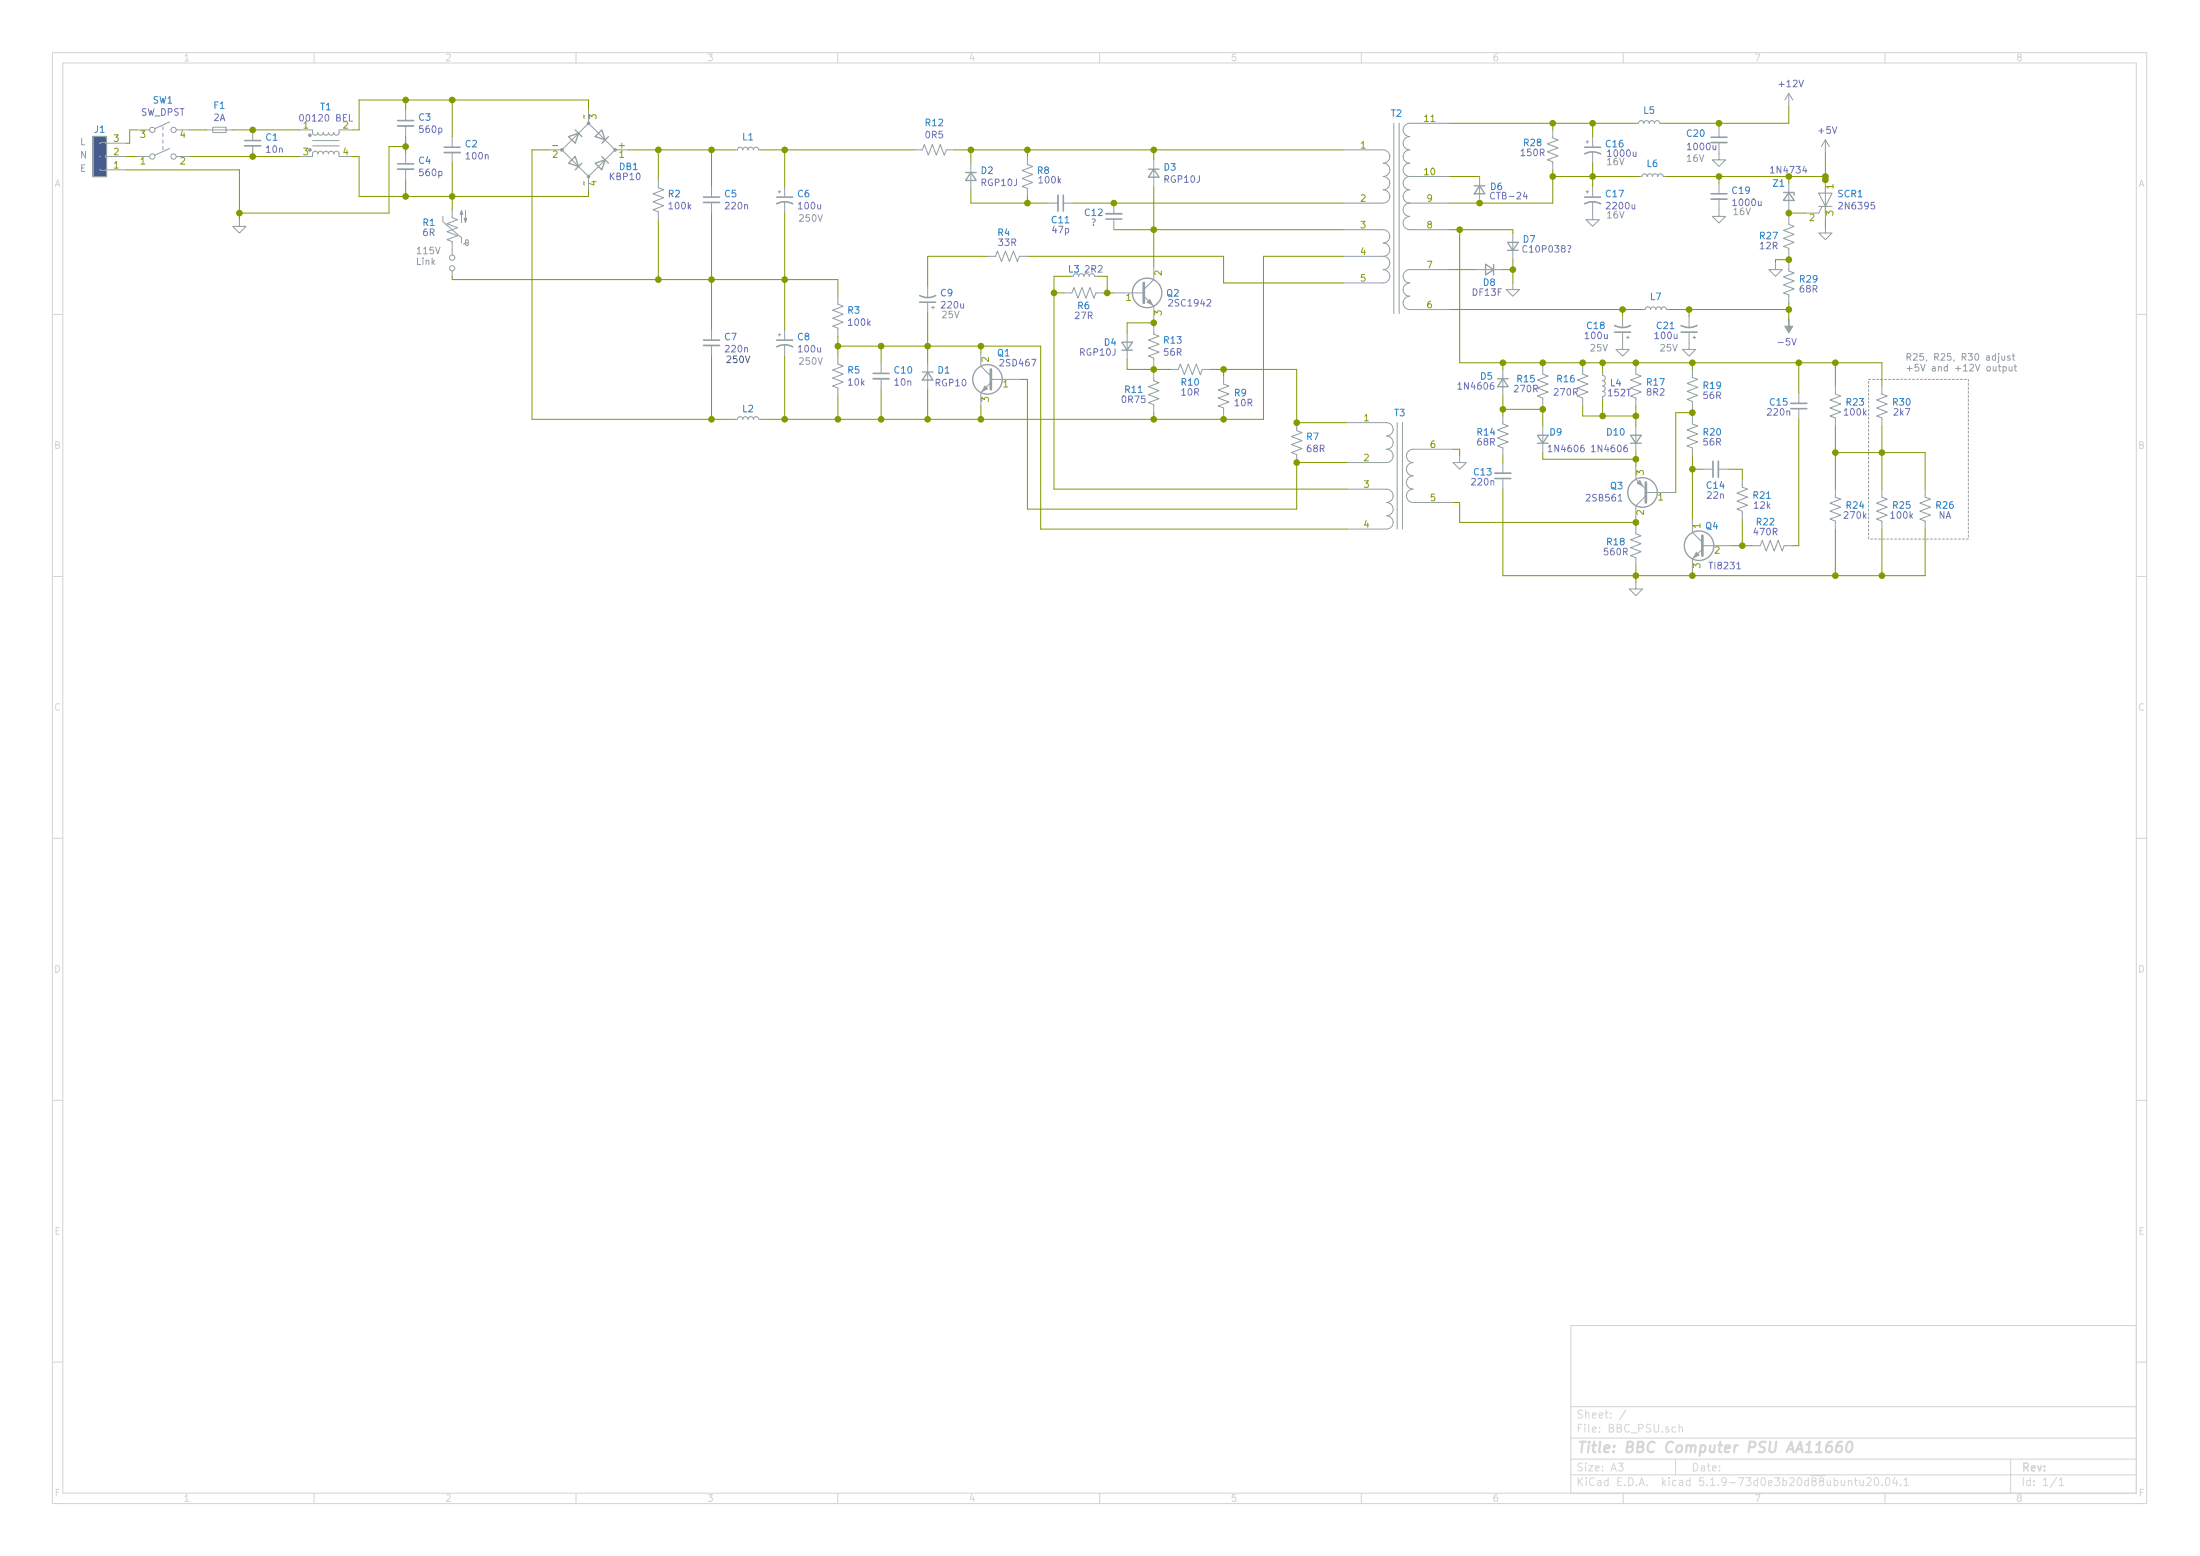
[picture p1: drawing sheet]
EESchema Schematic File Version 4
EELAYER 30 0
EELAYER END
$Descr A3 16535 11693
encoding utf-8
Sheet 1 1
Title "BBC Computer PSU AA11660"
Date ""
Rev ""
Comp ""
Comment1 ""
Comment2 ""
Comment3 ""
Comment4 ""
$EndDescr
$Comp
L Switch:SW_DPST SW1
U 1 1
P 1225 1075
F 0 "SW1" H 1225 1400 50  0000 C CNN
F 1 "SW_DPST" H 1225 1309 50  0000 C CNN
F 2 "" H 1225 1075 50  0001 C CNN
F 3 "~" H 1225 1075 50  0001 C CNN
	1    1225 1075
	1    0    0    -1  
$EndComp
$Comp
L Device:Fuse_Small F1
U 1 1
P 1650 975
F 0 "F1" H 1650 1160 50  0000 C CNN
F 1 "2A" H 1650 1069 50  0000 C CNN
F 2 "" H 1650 975 50  0001 C CNN
F 3 "~" H 1650 975 50  0001 C CNN
	1    1650 975 
	1    0    0    -1  
$EndComp
$Comp
L Device:C_Small C1
U 1 1
P 1900 1075
F 0 "C1" H 1992 1121 50  0000 L CNN
F 1 "10n" H 1992 1030 50  0000 L CNN
F 2 "" H 1900 1075 50  0001 C CNN
F 3 "~" H 1900 1075 50  0001 C CNN
F 4 "PME271" H 1900 1075 50  0001 C CNN "Part"
	1    1900 1075
	1    0    0    -1  
$EndComp
Wire Wire Line
	1425 975  1550 975 
Wire Wire Line
	1750 975  1900 975 
Wire Wire Line
	1425 1175 1900 1175
Connection ~ 1900 1175
Wire Wire Line
	1900 975  2250 975 
Connection ~ 1900 975 
Wire Wire Line
	2250 1175 1900 1175
Wire Wire Line
	3050 1475 3400 1475
Wire Wire Line
	3400 1225 3400 1475
Wire Wire Line
	3050 750  3400 750 
Wire Wire Line
	3400 1025 3400 750 
$Comp
L Device:C_Small C2
U 1 1
P 3400 1125
F 0 "C2" H 3492 1171 50  0000 L CNN
F 1 "100n" H 3492 1080 50  0000 L CNN
F 2 "" H 3400 1125 50  0001 C CNN
F 3 "~" H 3400 1125 50  0001 C CNN
F 4 "PME271" H 3400 1125 50  0001 C CNN "Part"
	1    3400 1125
	1    0    0    -1  
$EndComp
Wire Wire Line
	3050 1100 3050 1150
Connection ~ 3050 1100
Wire Wire Line
	2925 1100 3050 1100
Wire Wire Line
	2925 1600 2925 1100
Connection ~ 3050 1475
Wire Wire Line
	3050 1350 3050 1475
Wire Wire Line
	3050 1025 3050 1100
Connection ~ 3050 750 
Wire Wire Line
	3050 750  3050 825 
$Comp
L Device:C_Small C4
U 1 1
P 3050 1250
F 0 "C4" H 3142 1296 50  0000 L CNN
F 1 "560p" H 3142 1205 50  0000 L CNN
F 2 "" H 3050 1250 50  0001 C CNN
F 3 "~" H 3050 1250 50  0001 C CNN
	1    3050 1250
	1    0    0    -1  
$EndComp
$Comp
L Device:C_Small C3
U 1 1
P 3050 925
F 0 "C3" H 3142 971 50  0000 L CNN
F 1 "560p" H 3142 880 50  0000 L CNN
F 2 "" H 3050 925 50  0001 C CNN
F 3 "~" H 3050 925 50  0001 C CNN
	1    3050 925 
	1    0    0    -1  
$EndComp
$Comp
L Device:D_Bridge_+-AA DB1
U 1 1
P 4425 1125
F 0 "DB1" H 4650 1000 50  0000 L CNN
F 1 "KBP10" H 4575 925 50  0000 L CNN
F 2 "" H 4425 1125 50  0001 C CNN
F 3 "~" H 4425 1125 50  0001 C CNN
	1    4425 1125
	1    0    0    -1  
$EndComp
Wire Wire Line
	1800 1600 2925 1600
Wire Wire Line
	4425 750  4425 825 
Text Notes 3125 2000 0    50   ~ 0
115V\nLink
$Comp
L Device:R_US R2
U 1 1
P 4950 1500
F 0 "R2" H 5018 1546 50  0000 L CNN
F 1 "100k" H 5018 1455 50  0000 L CNN
F 2 "" V 4990 1490 50  0001 C CNN
F 3 "~" H 4950 1500 50  0001 C CNN
	1    4950 1500
	1    0    0    -1  
$EndComp
Wire Wire Line
	4950 2100 4950 1650
$Comp
L Device:C_Small C5
U 1 1
P 5350 1500
F 0 "C5" H 5442 1546 50  0000 L CNN
F 1 "220n" H 5442 1455 50  0000 L CNN
F 2 "" H 5350 1500 50  0001 C CNN
F 3 "~" H 5350 1500 50  0001 C CNN
	1    5350 1500
	1    0    0    -1  
$EndComp
Wire Wire Line
	5350 2100 5350 1600
Wire Wire Line
	4425 1475 4425 1425
Wire Wire Line
	3400 750  4425 750 
Connection ~ 3400 750 
$Comp
L Device:C_Small C7
U 1 1
P 5350 2575
F 0 "C7" H 5442 2621 50  0000 L CNN
F 1 "220n" H 5442 2530 50  0000 L CNN
F 2 "" H 5350 2575 50  0001 C CNN
F 3 "~" H 5350 2575 50  0001 C CNN
F 4 "250V" H 5550 2450 50  0000 C CNN "Voltage"
	1    5350 2575
	1    0    0    -1  
$EndComp
Connection ~ 4950 1125
Wire Wire Line
	4950 1125 4950 1350
Wire Wire Line
	4125 1125 4000 1125
Wire Wire Line
	4000 1125 4000 3150
Wire Wire Line
	5350 3150 5350 2675
Wire Wire Line
	5350 2475 5350 2100
Connection ~ 5350 2100
$Comp
L Connector_Generic:Conn_01x03 J1
U 1 1
P 750 1175
F 0 "J1" H 750 975 50  0000 C CNN
F 1 "Conn_01x03" H 668 941 50  0001 C CNN
F 2 "" H 750 1175 50  0001 C CNN
F 3 "~" H 750 1175 50  0001 C CNN
	1    750  1175
	-1   0    0    1   
$EndComp
Wire Wire Line
	1800 1275 1800 1600
Wire Wire Line
	975  975  975  1075
Wire Wire Line
	975  1075 950  1075
Wire Wire Line
	975  975  1025 975 
Wire Wire Line
	950  1175 1025 1175
Wire Wire Line
	950  1275 1800 1275
Text Notes 600  1100 0    50   ~ 0
L
Text Notes 600  1200 0    50   ~ 0
N
Text Notes 600  1300 0    50   ~ 0
E
$Comp
L Device:L_Small L1
U 1 1
P 5625 1125
F 0 "L1" V 5718 1125 50  0000 C CNN
F 1 "L_Small" V 5719 1125 50  0001 C CNN
F 2 "" H 5625 1125 50  0001 C CNN
F 3 "~" H 5625 1125 50  0001 C CNN
	1    5625 1125
	0    -1   -1   0   
$EndComp
Wire Wire Line
	5350 1125 5525 1125
Connection ~ 5350 1125
Wire Wire Line
	5900 2100 5900 1600
$Comp
L Device:L_Small L2
U 1 1
P 5625 3150
F 0 "L2" V 5700 3150 50  0000 C CNN
F 1 " " V 5719 3150 50  0001 C CNN
F 2 "" H 5625 3150 50  0001 C CNN
F 3 "~" H 5625 3150 50  0001 C CNN
	1    5625 3150
	0    -1   -1   0   
$EndComp
Wire Wire Line
	5350 3150 5525 3150
Connection ~ 5350 3150
Wire Wire Line
	5900 2675 5900 3150
Wire Wire Line
	5900 2475 5900 2100
Connection ~ 5900 2100
$Comp
L Device:R_US R3
U 1 1
P 6300 2375
F 0 "R3" H 6368 2421 50  0000 L CNN
F 1 "100k" H 6368 2330 50  0000 L CNN
F 2 "" V 6340 2365 50  0001 C CNN
F 3 "~" H 6300 2375 50  0001 C CNN
	1    6300 2375
	1    0    0    -1  
$EndComp
$Comp
L Device:R_US R5
U 1 1
P 6300 2825
F 0 "R5" H 6368 2871 50  0000 L CNN
F 1 "10k" H 6368 2780 50  0000 L CNN
F 2 "" V 6340 2815 50  0001 C CNN
F 3 "~" H 6300 2825 50  0001 C CNN
	1    6300 2825
	1    0    0    -1  
$EndComp
$Comp
L Device:C_Small C10
U 1 1
P 6625 2825
F 0 "C10" H 6717 2871 50  0000 L CNN
F 1 "10n" H 6717 2780 50  0000 L CNN
F 2 "" H 6625 2825 50  0001 C CNN
F 3 "~" H 6625 2825 50  0001 C CNN
	1    6625 2825
	1    0    0    -1  
$EndComp
Wire Wire Line
	6300 2100 6300 2225
Wire Wire Line
	6300 2525 6300 2600
Wire Wire Line
	6300 2975 6300 3150
Connection ~ 5900 3150
Connection ~ 6300 3150
Connection ~ 6300 2600
Wire Wire Line
	6300 2600 6300 2675
Wire Wire Line
	6625 2600 6625 2725
$Comp
L Device:R_US R8
U 1 1
P 7725 1325
F 0 "R8" H 7793 1371 50  0000 L CNN
F 1 "100k" H 7800 1300 50  0000 L CNN
F 2 "" V 7765 1315 50  0001 C CNN
F 3 "~" H 7725 1325 50  0001 C CNN
	1    7725 1325
	1    0    0    -1  
$EndComp
$Comp
L Device:C_Small C11
U 1 1
P 7975 1525
F 0 "C11" V 8100 1525 50  0000 C CNN
F 1 "47p" V 8175 1525 50  0000 C CNN
F 2 "" H 7975 1525 50  0001 C CNN
F 3 "~" H 7975 1525 50  0001 C CNN
	1    7975 1525
	0    1    1    0   
$EndComp
Wire Wire Line
	7175 1125 7300 1125
Wire Wire Line
	7725 1125 7725 1175
Wire Wire Line
	7725 1525 7725 1475
$Comp
L Device:D_Small D2
U 1 1
P 7300 1325
F 0 "D2" V 7254 1395 50  0000 L CNN
F 1 "RGP10J" V 7345 1395 50  0000 L CNN
F 2 "" V 7300 1325 50  0001 C CNN
F 3 "~" V 7300 1325 50  0001 C CNN
	1    7300 1325
	0    1    1    0   
$EndComp
Connection ~ 7725 1125
$Comp
L Device:D_Small D3
U 1 1
P 8675 1300
F 0 "D3" V 8629 1370 50  0000 L CNN
F 1 "RGP10J" V 8720 1370 50  0000 L CNN
F 2 "" V 8675 1300 50  0001 C CNN
F 3 "~" V 8675 1300 50  0001 C CNN
	1    8675 1300
	0    1    1    0   
$EndComp
$Comp
L Device:C_Small C12
U 1 1
P 8375 1625
F 0 "C12" H 8525 1600 50  0000 C CNN
F 1 "?" H 8525 1675 50  0000 C CNN
F 2 "" H 8375 1625 50  0001 C CNN
F 3 "~" H 8375 1625 50  0001 C CNN
	1    8375 1625
	-1   0    0    1   
$EndComp
$Comp
L Device:D_Small D1
U 1 1
P 6975 2825
F 0 "D1" V 6929 2895 50  0000 L CNN
F 1 "RGP10" V 7025 2875 50  0000 L CNN
F 2 "" V 6975 2825 50  0001 C CNN
F 3 "~" V 6975 2825 50  0001 C CNN
	1    6975 2825
	0    1    1    0   
$EndComp
Wire Wire Line
	6625 2925 6625 3150
$Comp
L Device:R_US R4
U 1 1
P 7575 1925
F 0 "R4" V 7750 1900 50  0000 L CNN
F 1 "33R" V 7675 1850 50  0000 L CNN
F 2 "" V 7615 1915 50  0001 C CNN
F 3 "~" H 7575 1925 50  0001 C CNN
	1    7575 1925
	0    -1   -1   0   
$EndComp
Connection ~ 6625 2600
Connection ~ 6975 2600
Wire Wire Line
	6975 2600 6975 2725
Wire Wire Line
	7375 2600 7375 2650
Wire Wire Line
	7375 3150 7375 3050
Connection ~ 6625 3150
Wire Wire Line
	6975 2925 6975 3150
Connection ~ 6975 3150
$Comp
L Device:R_US R6
U 1 1
P 8150 2200
F 0 "R6" V 8050 2150 50  0000 L CNN
F 1 "27R" V 7975 2125 50  0000 L CNN
F 2 "" V 8190 2190 50  0001 C CNN
F 3 "~" H 8150 2200 50  0001 C CNN
	1    8150 2200
	0    -1   -1   0   
$EndComp
$Comp
L Device:L_Small L3
U 1 1
P 8150 2075
F 0 "L3" V 8200 2150 50  0000 C CNN
F 1 "2R2" V 8200 2000 50  0000 C CNN
F 2 "" H 8150 2075 50  0001 C CNN
F 3 "~" H 8150 2075 50  0001 C CNN
	1    8150 2075
	0    -1   -1   0   
$EndComp
$Comp
L Device:R_US R11
U 1 1
P 8675 2950
F 0 "R11" H 8450 2975 50  0000 L CNN
F 1 "0R75" H 8425 2900 50  0000 L CNN
F 2 "" V 8715 2940 50  0001 C CNN
F 3 "~" H 8675 2950 50  0001 C CNN
	1    8675 2950
	1    0    0    -1  
$EndComp
$Comp
L Device:R_US R13
U 1 1
P 8675 2600
F 0 "R13" H 8743 2646 50  0000 L CNN
F 1 "56R" H 8743 2555 50  0000 L CNN
F 2 "" V 8715 2590 50  0001 C CNN
F 3 "~" H 8675 2600 50  0001 C CNN
	1    8675 2600
	1    0    0    -1  
$EndComp
Connection ~ 5900 1125
Wire Wire Line
	7725 2850 7675 2850
$Comp
L Device:Q_NPN_BCE Q2
U 1 1
P 8575 2200
F 0 "Q2" H 8766 2200 50  0000 L CNN
F 1 "2SC1942" H 8775 2125 50  0000 L CNN
F 2 "" H 8775 2300 50  0001 C CNN
F 3 "~" H 8575 2200 50  0001 C CNN
	1    8575 2200
	1    0    0    -1  
$EndComp
Wire Wire Line
	8300 2200 8325 2200
Connection ~ 7375 3150
Wire Wire Line
	8675 3150 8675 3100
Wire Wire Line
	8675 2750 8675 2775
Wire Wire Line
	8675 2400 8675 2425
$Comp
L Device:D_Small D4
U 1 1
P 8475 2600
F 0 "D4" V 8500 2675 50  0000 L CNN
F 1 "RGP10J" V 8425 2675 50  0000 L CNN
F 2 "" V 8475 2600 50  0001 C CNN
F 3 "~" V 8475 2600 50  0001 C CNN
	1    8475 2600
	0    -1   -1   0   
$EndComp
Wire Wire Line
	8475 2500 8475 2425
Connection ~ 8675 2425
Wire Wire Line
	8675 2425 8675 2450
Wire Wire Line
	8675 2775 8475 2775
Wire Wire Line
	8475 2775 8475 2700
Connection ~ 8675 2775
Wire Wire Line
	8675 2775 8675 2800
$Comp
L Device:R_US R10
U 1 1
P 8950 2775
F 0 "R10" V 8850 2775 50  0000 C CNN
F 1 "10R" V 8775 2775 50  0000 C CNN
F 2 "" V 8990 2765 50  0001 C CNN
F 3 "~" H 8950 2775 50  0001 C CNN
	1    8950 2775
	0    -1   -1   0   
$EndComp
$Comp
L Device:R_US R9
U 1 1
P 9200 2975
F 0 "R9" H 9275 3000 50  0000 L CNN
F 1 "10R" H 9275 2925 50  0000 L CNN
F 2 "" V 9240 2965 50  0001 C CNN
F 3 "~" H 9200 2975 50  0001 C CNN
	1    9200 2975
	1    0    0    -1  
$EndComp
Wire Wire Line
	7725 2850 7725 3825
Wire Wire Line
	7375 2600 7825 2600
Connection ~ 7375 2600
Wire Wire Line
	8375 1725 8675 1725
Wire Wire Line
	8675 1125 8675 1200
Wire Wire Line
	8675 1400 8675 1725
Connection ~ 8675 1725
Wire Wire Line
	8675 3150 9200 3150
Wire Wire Line
	9200 3150 9200 3125
Wire Wire Line
	4950 2100 5350 2100
Wire Wire Line
	4950 1125 5350 1125
Wire Wire Line
	4000 3150 5350 3150
Wire Wire Line
	5350 1125 5350 1400
Wire Wire Line
	5900 2100 6300 2100
Wire Wire Line
	5900 1125 5900 1400
Wire Wire Line
	5350 2100 5900 2100
Wire Wire Line
	5725 3150 5900 3150
Wire Wire Line
	4725 1125 4950 1125
Wire Wire Line
	6300 3150 6625 3150
Wire Wire Line
	6300 2600 6625 2600
Wire Wire Line
	5900 1125 6875 1125
Wire Wire Line
	5900 3150 6300 3150
Wire Wire Line
	5725 1125 5900 1125
Wire Wire Line
	6975 2350 6975 2600
Wire Wire Line
	6975 2600 7375 2600
Wire Wire Line
	6625 2600 6975 2600
Wire Wire Line
	6625 3150 6975 3150
Wire Wire Line
	8325 2200 8375 2200
Wire Wire Line
	6975 3150 7375 3150
Connection ~ 8325 2200
Wire Wire Line
	7825 2600 7825 3975
Wire Wire Line
	7925 3675 7925 2200
Wire Wire Line
	7925 2200 8000 2200
Connection ~ 7925 2200
Wire Wire Line
	8675 1725 8675 2000
Connection ~ 8675 3150
Connection ~ 8675 1125
Wire Wire Line
	8475 2425 8675 2425
$Comp
L Device:R_US R7
U 1 1
P 9750 3325
F 0 "R7" H 9818 3371 50  0000 L CNN
F 1 "68R" H 9818 3280 50  0000 L CNN
F 2 "" V 9790 3315 50  0001 C CNN
F 3 "~" H 9750 3325 50  0001 C CNN
	1    9750 3325
	1    0    0    -1  
$EndComp
Wire Wire Line
	9750 3175 10125 3175
Wire Wire Line
	9750 3475 10125 3475
Wire Wire Line
	9750 3475 9750 3825
Wire Wire Line
	9750 3825 7725 3825
Connection ~ 9750 3475
Wire Wire Line
	7825 3975 10125 3975
Wire Wire Line
	7925 3675 10125 3675
Wire Wire Line
	8675 1725 10100 1725
Wire Wire Line
	8375 1525 10100 1525
Wire Wire Line
	8675 1125 10100 1125
Wire Wire Line
	7725 1125 8675 1125
Wire Wire Line
	7725 1525 7875 1525
Wire Wire Line
	7375 3150 8675 3150
Connection ~ 7725 1525
Wire Wire Line
	8075 1525 8375 1525
Connection ~ 8375 1525
Wire Wire Line
	9200 3150 9500 3150
Wire Wire Line
	9500 3150 9500 1925
Connection ~ 9200 3150
Wire Wire Line
	9500 1925 10100 1925
Wire Wire Line
	8675 2775 8800 2775
Wire Wire Line
	9200 2125 9200 1925
Wire Wire Line
	9200 2125 10100 2125
Wire Wire Line
	9200 2775 9750 2775
Wire Wire Line
	9750 2775 9750 3175
Wire Wire Line
	9200 2775 9200 2825
Connection ~ 9750 3175
Wire Wire Line
	8250 2075 8325 2075
Wire Wire Line
	8325 2075 8325 2200
Wire Wire Line
	8050 2075 7925 2075
Wire Wire Line
	7925 2075 7925 2200
Wire Wire Line
	6975 1925 7425 1925
Wire Wire Line
	6975 1925 6975 2150
Wire Wire Line
	7725 1925 9200 1925
$Comp
L Device:D_Small D6
U 1 1
P 11125 1425
F 0 "D6" V 11100 1500 50  0000 L CNN
F 1 "CTB-24" V 11170 1495 50  0000 L CNN
F 2 "" V 11125 1425 50  0001 C CNN
F 3 "~" V 11125 1425 50  0001 C CNN
	1    11125 1425
	0    1    1    0   
$EndComp
$Comp
L Device:CP1_Small C16
U 1 1
P 11975 1125
F 0 "C16" H 12066 1171 50  0000 L CNN
F 1 "1000u" H 12075 1100 50  0000 L CNN
F 2 "" H 11975 1125 50  0001 C CNN
F 3 "~" H 11975 1125 50  0001 C CNN
	1    11975 1125
	1    0    0    -1  
$EndComp
$Comp
L Device:CP1_Small C17
U 1 1
P 11975 1500
F 0 "C17" H 12066 1546 50  0000 L CNN
F 1 "2200u" H 12066 1455 50  0000 L CNN
F 2 "" H 11975 1500 50  0001 C CNN
F 3 "~" H 11975 1500 50  0001 C CNN
	1    11975 1500
	1    0    0    -1  
$EndComp
$Comp
L Device:L_Small L5
U 1 1
P 12400 925
F 0 "L5" V 12493 925 50  0000 C CNN
F 1 "L_Small" V 12494 925 50  0001 C CNN
F 2 "" H 12400 925 50  0001 C CNN
F 3 "~" H 12400 925 50  0001 C CNN
	1    12400 925 
	0    -1   -1   0   
$EndComp
$Comp
L Device:L_Small L6
U 1 1
P 12425 1325
F 0 "L6" V 12518 1325 50  0000 C CNN
F 1 "L_Small" V 12519 1325 50  0001 C CNN
F 2 "" H 12425 1325 50  0001 C CNN
F 3 "~" H 12425 1325 50  0001 C CNN
	1    12425 1325
	0    -1   -1   0   
$EndComp
$Comp
L Device:L_Small L7
U 1 1
P 12450 2325
F 0 "L7" V 12543 2325 50  0000 C CNN
F 1 "L_Small" V 12544 2325 50  0001 C CNN
F 2 "" H 12450 2325 50  0001 C CNN
F 3 "~" H 12450 2325 50  0001 C CNN
	1    12450 2325
	0    -1   -1   0   
$EndComp
$Comp
L Device:R_US R28
U 1 1
P 11675 1125
F 0 "R28" H 11825 1075 50  0000 C CNN
F 1 "150R" H 11825 1150 50  0000 C CNN
F 2 "" V 11715 1115 50  0001 C CNN
F 3 "~" H 11675 1125 50  0001 C CNN
	1    11675 1125
	-1   0    0    1   
$EndComp
$Comp
L Device:D_Zener_Small Z1
U 1 1
P 13450 1475
F 0 "Z1" V 13350 1350 50  0000 L CNN
F 1 "1N4734" V 13250 1325 50  0000 L CNN
F 2 "" V 13450 1475 50  0001 C CNN
F 3 "~" V 13450 1475 50  0001 C CNN
	1    13450 1475
	0    1    1    0   
$EndComp
$Comp
L Device:Q_SCR_AGK SCR1
U 1 1
P 13725 1500
F 0 "SCR1" H 13813 1546 50  0000 L CNN
F 1 "2N6395" H 13813 1455 50  0000 L CNN
F 2 "" V 13725 1500 50  0001 C CNN
F 3 "~" V 13725 1500 50  0001 C CNN
	1    13725 1500
	1    0    0    -1  
$EndComp
$Comp
L Device:CP1_Small C18
U 1 1
P 12200 2475
F 0 "C18" H 12325 2450 50  0000 L CNN
F 1 "100u" H 12300 2525 50  0000 L CNN
F 2 "" H 12200 2475 50  0001 C CNN
F 3 "~" H 12200 2475 50  0001 C CNN
	1    12200 2475
	-1   0    0    1   
$EndComp
$Comp
L Device:C_Small C19
U 1 1
P 12925 1475
F 0 "C19" H 13016 1521 50  0000 L CNN
F 1 "1000u" H 13016 1430 50  0000 L CNN
F 2 "" H 12925 1475 50  0001 C CNN
F 3 "~" H 12925 1475 50  0001 C CNN
	1    12925 1475
	1    0    0    -1  
$EndComp
$Comp
L Device:C_Small C20
U 1 1
P 12925 1050
F 0 "C20" H 12675 1100 50  0000 L CNN
F 1 "1000u" H 12675 1000 50  0000 L CNN
F 2 "" H 12925 1050 50  0001 C CNN
F 3 "~" H 12925 1050 50  0001 C CNN
	1    12925 1050
	1    0    0    -1  
$EndComp
$Comp
L Device:R_US R27
U 1 1
P 13450 1775
F 0 "R27" H 13600 1775 50  0000 C CNN
F 1 "12R" H 13600 1850 50  0000 C CNN
F 2 "" V 13490 1765 50  0001 C CNN
F 3 "~" H 13450 1775 50  0001 C CNN
	1    13450 1775
	-1   0    0    1   
$EndComp
$Comp
L Device:CP1_Small C21
U 1 1
P 12700 2475
F 0 "C21" H 12800 2450 50  0000 L CNN
F 1 "100u" H 12775 2525 50  0000 L CNN
F 2 "" H 12700 2475 50  0001 C CNN
F 3 "~" H 12700 2475 50  0001 C CNN
	1    12700 2475
	-1   0    0    1   
$EndComp
$Comp
L Device:R_US R30
U 1 1
P 14150 3050
F 0 "R30" H 14000 3025 50  0000 C CNN
F 1 "2k7" H 14000 3100 50  0000 C CNN
F 2 "" V 14190 3040 50  0001 C CNN
F 3 "~" H 14150 3050 50  0001 C CNN
	1    14150 3050
	-1   0    0    1   
$EndComp
$Comp
L Device:R_US R24
U 1 1
P 13800 3825
F 0 "R24" H 13650 3800 50  0000 C CNN
F 1 "270k" H 13650 3875 50  0000 C CNN
F 2 "" V 13840 3815 50  0001 C CNN
F 3 "~" H 13800 3825 50  0001 C CNN
	1    13800 3825
	-1   0    0    1   
$EndComp
$Comp
L Device:R_US R26
U 1 1
P 14475 3825
F 0 "R26" H 14325 3800 50  0000 C CNN
F 1 "NA" H 14325 3875 50  0000 C CNN
F 2 "" V 14515 3815 50  0001 C CNN
F 3 "~" H 14475 3825 50  0001 C CNN
	1    14475 3825
	-1   0    0    1   
$EndComp
$Comp
L Device:C_Small C15
U 1 1
P 13525 3050
F 0 "C15" H 13675 3025 50  0000 C CNN
F 1 "220n" H 13675 3100 50  0000 C CNN
F 2 "" H 13525 3050 50  0001 C CNN
F 3 "~" H 13525 3050 50  0001 C CNN
	1    13525 3050
	-1   0    0    1   
$EndComp
$Comp
L Device:R_US R22
U 1 1
P 13325 4100
F 0 "R22" V 13500 4075 50  0000 L CNN
F 1 "470R" V 13425 4050 50  0000 L CNN
F 2 "" V 13365 4090 50  0001 C CNN
F 3 "~" H 13325 4100 50  0001 C CNN
	1    13325 4100
	0    -1   -1   0   
$EndComp
$Comp
L Device:R_US R14
U 1 1
P 11300 3275
F 0 "R14" H 11425 3250 50  0000 C CNN
F 1 "68R" H 11425 3325 50  0000 C CNN
F 2 "" V 11340 3265 50  0001 C CNN
F 3 "~" H 11300 3275 50  0001 C CNN
	1    11300 3275
	-1   0    0    1   
$EndComp
$Comp
L Device:C_Small C13
U 1 1
P 11300 3575
F 0 "C13" H 11450 3550 50  0000 C CNN
F 1 "220n" H 11450 3625 50  0000 C CNN
F 2 "" H 11300 3575 50  0001 C CNN
F 3 "~" H 11300 3575 50  0001 C CNN
	1    11300 3575
	-1   0    0    1   
$EndComp
$Comp
L Device:R_US R15
U 1 1
P 11600 2900
F 0 "R15" H 11725 2850 50  0000 C CNN
F 1 "270R" H 11725 2925 50  0000 C CNN
F 2 "" V 11640 2890 50  0001 C CNN
F 3 "~" H 11600 2900 50  0001 C CNN
	1    11600 2900
	-1   0    0    1   
$EndComp
$Comp
L Device:R_US R16
U 1 1
P 11900 2900
F 0 "R16" H 12025 2850 50  0000 C CNN
F 1 "270R" H 12025 2950 50  0000 C CNN
F 2 "" V 11940 2890 50  0001 C CNN
F 3 "~" H 11900 2900 50  0001 C CNN
	1    11900 2900
	-1   0    0    1   
$EndComp
$Comp
L Device:R_US R17
U 1 1
P 12300 2900
F 0 "R17" H 12150 2875 50  0000 C CNN
F 1 "8R2" H 12150 2950 50  0000 C CNN
F 2 "" V 12340 2890 50  0001 C CNN
F 3 "~" H 12300 2900 50  0001 C CNN
	1    12300 2900
	-1   0    0    1   
$EndComp
$Comp
L Device:R_US R19
U 1 1
P 12725 2925
F 0 "R19" H 12575 2900 50  0000 C CNN
F 1 "56R" H 12575 2975 50  0000 C CNN
F 2 "" V 12765 2915 50  0001 C CNN
F 3 "~" H 12725 2925 50  0001 C CNN
	1    12725 2925
	-1   0    0    1   
$EndComp
$Comp
L Device:R_US R20
U 1 1
P 12725 3275
F 0 "R20" H 12575 3250 50  0000 C CNN
F 1 "56R" H 12575 3325 50  0000 C CNN
F 2 "" V 12765 3265 50  0001 C CNN
F 3 "~" H 12725 3275 50  0001 C CNN
	1    12725 3275
	-1   0    0    1   
$EndComp
$Comp
L Device:D_Small D5
U 1 1
P 11300 2875
F 0 "D5" V 11250 2700 50  0000 L CNN
F 1 "1N4606" V 11325 2525 50  0000 L CNN
F 2 "" V 11300 2875 50  0001 C CNN
F 3 "~" V 11300 2875 50  0001 C CNN
	1    11300 2875
	0    1    1    0   
$EndComp
$Comp
L Device:D_Small D9
U 1 1
P 11600 3300
F 0 "D9" V 11650 3150 50  0000 L CNN
F 1 "1N4606" V 11525 2975 50  0000 L CNN
F 2 "" V 11600 3300 50  0001 C CNN
F 3 "~" V 11600 3300 50  0001 C CNN
	1    11600 3300
	0    -1   -1   0   
$EndComp
$Comp
L Device:D_Small D10
U 1 1
P 12300 3300
F 0 "D10" V 12350 3375 50  0000 L CNN
F 1 "1N4606" V 12225 3350 50  0000 L CNN
F 2 "" V 12300 3300 50  0001 C CNN
F 3 "~" V 12300 3300 50  0001 C CNN
	1    12300 3300
	0    -1   -1   0   
$EndComp
$Comp
L Device:R_US R21
U 1 1
P 13100 3750
F 0 "R21" H 12950 3725 50  0000 C CNN
F 1 "12k" H 12950 3800 50  0000 C CNN
F 2 "" V 13140 3740 50  0001 C CNN
F 3 "~" H 13100 3750 50  0001 C CNN
	1    13100 3750
	-1   0    0    1   
$EndComp
$Comp
L Device:C_Small C14
U 1 1
P 12900 3525
F 0 "C14" V 12775 3525 50  0000 C CNN
F 1 "22n" V 12700 3525 50  0000 C CNN
F 2 "" H 12900 3525 50  0001 C CNN
F 3 "~" H 12900 3525 50  0001 C CNN
	1    12900 3525
	0    -1   -1   0   
$EndComp
$Comp
L power:+12V #PWR0101
U 1 1
P 13450 800
F 0 "#PWR0101" H 13450 650 50  0001 C CNN
F 1 "+12V" H 13465 973 50  0000 C CNN
F 2 "" H 13450 800 50  0001 C CNN
F 3 "" H 13450 800 50  0001 C CNN
	1    13450 800 
	1    0    0    -1  
$EndComp
$Comp
L power:+5V #PWR0102
U 1 1
P 13725 1150
F 0 "#PWR0102" H 13725 1000 50  0001 C CNN
F 1 "+5V" H 13740 1323 50  0000 C CNN
F 2 "" H 13725 1150 50  0001 C CNN
F 3 "" H 13725 1150 50  0001 C CNN
	1    13725 1150
	1    0    0    -1  
$EndComp
$Comp
L power:GND #PWR0103
U 1 1
P 13350 1975
F 0 "#PWR0103" H 13350 1725 50  0001 C CNN
F 1 "GND" H 13355 1802 50  0001 C CNN
F 2 "" H 13350 1975 50  0001 C CNN
F 3 "" H 13350 1975 50  0001 C CNN
	1    13350 1975
	1    0    0    -1  
$EndComp
$Comp
L power:-5V #PWR0104
U 1 1
P 13450 2400
F 0 "#PWR0104" H 13450 2500 50  0001 C CNN
F 1 "-5V" H 13465 2573 50  0000 C CNN
F 2 "" H 13450 2400 50  0001 C CNN
F 3 "" H 13450 2400 50  0001 C CNN
	1    13450 2400
	-1   0    0    1   
$EndComp
$Comp
L power:GND #PWR0105
U 1 1
P 10975 3425
F 0 "#PWR0105" H 10975 3175 50  0001 C CNN
F 1 "GND" H 10980 3252 50  0001 C CNN
F 2 "" H 10975 3425 50  0001 C CNN
F 3 "" H 10975 3425 50  0001 C CNN
	1    10975 3425
	1    0    0    -1  
$EndComp
Wire Wire Line
	11300 2775 11300 2725
Wire Wire Line
	11300 2725 11600 2725
Wire Wire Line
	11600 2725 11600 2750
Wire Wire Line
	11600 3050 11600 3075
Wire Wire Line
	11600 3075 11300 3075
Wire Wire Line
	11300 2975 11300 3075
Connection ~ 11300 3075
Wire Wire Line
	11300 3075 11300 3125
Wire Wire Line
	11300 3425 11300 3475
Wire Wire Line
	11600 3075 11600 3200
Connection ~ 11600 3075
Wire Wire Line
	11600 2725 11900 2725
Wire Wire Line
	11900 2725 11900 2750
Connection ~ 11600 2725
$Comp
L Device:L_Small L4
U 1 1
P 12050 2900
F 0 "L4" H 12150 2925 50  0000 C CNN
F 1 "152T" H 12175 2850 50  0000 C CNN
F 2 "" H 12050 2900 50  0001 C CNN
F 3 "~" H 12050 2900 50  0001 C CNN
	1    12050 2900
	1    0    0    -1  
$EndComp
Wire Wire Line
	11900 2725 12050 2725
Connection ~ 11900 2725
$Comp
L Device:Q_PNP_BCE Q3
U 1 1
P 12400 3700
F 0 "Q3" H 12591 3654 50  0000 L CNN
F 1 "2SB561" H 12591 3745 50  0000 L CNN
F 2 "" H 12600 3800 50  0001 C CNN
F 3 "~" H 12400 3700 50  0001 C CNN
	1    12400 3700
	-1   0    0    1   
$EndComp
Wire Wire Line
	12300 3500 12300 3450
Wire Wire Line
	12300 3450 11600 3450
Wire Wire Line
	11600 3450 11600 3400
Connection ~ 12300 3450
Wire Wire Line
	12300 3450 12300 3400
Wire Wire Line
	12300 3050 12300 3125
Wire Wire Line
	12300 2725 12300 2750
Wire Wire Line
	11900 3125 11900 3050
Connection ~ 12300 3125
Wire Wire Line
	12300 3125 12300 3200
Wire Wire Line
	12300 2725 12725 2725
Wire Wire Line
	12725 2725 12725 2775
Connection ~ 12300 2725
Wire Wire Line
	12725 3075 12725 3100
$Comp
L Device:R_US R18
U 1 1
P 12300 4100
F 0 "R18" H 12450 4075 50  0000 C CNN
F 1 "560R" H 12450 4150 50  0000 C CNN
F 2 "" V 12340 4090 50  0001 C CNN
F 3 "~" H 12300 4100 50  0001 C CNN
	1    12300 4100
	-1   0    0    1   
$EndComp
$Comp
L power:GND #PWR0106
U 1 1
P 12300 4375
F 0 "#PWR0106" H 12300 4125 50  0001 C CNN
F 1 "GND" H 12305 4202 50  0001 C CNN
F 2 "" H 12300 4375 50  0001 C CNN
F 3 "" H 12300 4375 50  0001 C CNN
	1    12300 4375
	1    0    0    -1  
$EndComp
Wire Wire Line
	12300 3900 12300 3925
Wire Wire Line
	12600 3700 12600 3100
Wire Wire Line
	12600 3100 12725 3100
Connection ~ 12725 3100
Wire Wire Line
	12725 3100 12725 3125
Wire Wire Line
	12725 3425 12725 3525
Wire Wire Line
	12725 3525 12800 3525
Wire Wire Line
	13000 3525 13100 3525
Wire Wire Line
	13100 3525 13100 3600
Wire Wire Line
	13100 3900 13100 4100
Wire Wire Line
	13100 4100 13175 4100
Wire Wire Line
	12725 2725 13525 2725
Wire Wire Line
	13525 2725 13525 2950
Connection ~ 12725 2725
Wire Wire Line
	13525 4100 13475 4100
Wire Wire Line
	12300 4250 12300 4325
Wire Wire Line
	12300 4325 12725 4325
Wire Wire Line
	13800 4325 13800 3975
Connection ~ 12300 4325
Wire Wire Line
	12300 4325 12300 4375
Wire Wire Line
	13800 4325 14150 4325
Connection ~ 13800 4325
Wire Wire Line
	14150 4325 14475 4325
Wire Wire Line
	14475 4325 14475 3975
Connection ~ 14150 4325
Wire Wire Line
	11300 3675 11300 4325
Wire Wire Line
	11300 4325 12300 4325
Wire Wire Line
	13800 3400 14150 3400
Connection ~ 13800 3400
Connection ~ 14150 3400
Wire Wire Line
	14150 3400 14475 3400
Wire Wire Line
	13525 2725 13800 2725
Connection ~ 13525 2725
Connection ~ 13800 2725
Wire Wire Line
	13800 2725 14150 2725
Connection ~ 12300 3925
Wire Wire Line
	12300 3925 12300 3950
$Comp
L Device:R_US R29
U 1 1
P 13450 2125
F 0 "R29" H 13300 2100 50  0000 C CNN
F 1 "68R" H 13300 2175 50  0000 C CNN
F 2 "" V 13490 2115 50  0001 C CNN
F 3 "~" H 13450 2125 50  0001 C CNN
	1    13450 2125
	-1   0    0    1   
$EndComp
$Comp
L power:GND #PWR0107
U 1 1
P 12925 1150
F 0 "#PWR0107" H 12925 900 50  0001 C CNN
F 1 "GND" H 12930 977 50  0001 C CNN
F 2 "" H 12925 1150 50  0001 C CNN
F 3 "" H 12925 1150 50  0001 C CNN
	1    12925 1150
	1    0    0    -1  
$EndComp
Wire Wire Line
	13450 925  12925 925 
Wire Wire Line
	12925 950  12925 925 
$Comp
L power:GND #PWR0108
U 1 1
P 12925 1575
F 0 "#PWR0108" H 12925 1325 50  0001 C CNN
F 1 "GND" H 12930 1402 50  0001 C CNN
F 2 "" H 12925 1575 50  0001 C CNN
F 3 "" H 12925 1575 50  0001 C CNN
	1    12925 1575
	1    0    0    -1  
$EndComp
Wire Wire Line
	12525 1325 12925 1325
Wire Wire Line
	12500 925  12925 925 
Connection ~ 12925 925 
Wire Wire Line
	11975 1225 11975 1325
$Comp
L power:GND #PWR0109
U 1 1
P 11975 1600
F 0 "#PWR0109" H 11975 1350 50  0001 C CNN
F 1 "GND" H 11980 1427 50  0001 C CNN
F 2 "" H 11975 1600 50  0001 C CNN
F 3 "" H 11975 1600 50  0001 C CNN
	1    11975 1600
	1    0    0    -1  
$EndComp
Wire Wire Line
	12550 2325 12700 2325
$Comp
L power:GND #PWR0110
U 1 1
P 12700 2575
F 0 "#PWR0110" H 12700 2325 50  0001 C CNN
F 1 "GND" H 12705 2402 50  0001 C CNN
F 2 "" H 12700 2575 50  0001 C CNN
F 3 "" H 12700 2575 50  0001 C CNN
	1    12700 2575
	1    0    0    -1  
$EndComp
$Comp
L power:GND #PWR0111
U 1 1
P 12200 2575
F 0 "#PWR0111" H 12200 2325 50  0001 C CNN
F 1 "GND" H 12205 2402 50  0001 C CNN
F 2 "" H 12200 2575 50  0001 C CNN
F 3 "" H 12200 2575 50  0001 C CNN
	1    12200 2575
	1    0    0    -1  
$EndComp
Wire Wire Line
	12350 2325 12200 2325
Wire Wire Line
	12200 2325 12200 2375
Wire Wire Line
	12700 2375 12700 2325
Connection ~ 12700 2325
Wire Wire Line
	10900 1725 10975 1725
Connection ~ 11300 2725
$Comp
L Device:D_Small D8
U 1 1
P 11200 2025
F 0 "D8" H 11150 2125 50  0000 L CNN
F 1 "DF13F" H 11100 2200 50  0000 L CNN
F 2 "" V 11200 2025 50  0001 C CNN
F 3 "~" V 11200 2025 50  0001 C CNN
	1    11200 2025
	-1   0    0    1   
$EndComp
$Comp
L Device:D_Small D7
U 1 1
P 11375 1850
F 0 "D7" V 11425 1675 50  0000 L CNN
F 1 "C10P038?" V 11350 1400 50  0000 L CNN
F 2 "" V 11375 1850 50  0001 C CNN
F 3 "~" V 11375 1850 50  0001 C CNN
	1    11375 1850
	0    -1   -1   0   
$EndComp
$Comp
L power:GND #PWR0113
U 1 1
P 11375 2125
F 0 "#PWR0113" H 11375 1875 50  0001 C CNN
F 1 "GND" H 11380 1952 50  0001 C CNN
F 2 "" H 11375 2125 50  0001 C CNN
F 3 "" H 11375 2125 50  0001 C CNN
	1    11375 2125
	1    0    0    -1  
$EndComp
Wire Wire Line
	11300 2025 11375 2025
Connection ~ 11375 2025
Wire Wire Line
	11375 2025 11375 2125
Wire Wire Line
	10900 925  11675 925 
Connection ~ 11975 1325
Wire Wire Line
	11975 1325 11975 1400
Wire Wire Line
	11975 925  11975 1025
Wire Wire Line
	12925 1325 12925 1375
Wire Wire Line
	11975 925  12300 925 
Connection ~ 11975 925 
Connection ~ 12925 1325
Wire Wire Line
	13450 800  13450 925 
Wire Wire Line
	13725 1150 13725 1325
Wire Wire Line
	12925 1325 13450 1325
Connection ~ 13725 1325
Wire Wire Line
	13725 1325 13725 1350
Connection ~ 13450 1325
Wire Wire Line
	13450 1325 13725 1325
Wire Wire Line
	13450 1325 13450 1375
Wire Wire Line
	13800 3400 13800 3675
Wire Wire Line
	14150 3400 14150 3675
Wire Wire Line
	14475 3400 14475 3675
Wire Wire Line
	14150 4325 14150 3975
$Comp
L Device:R_US R25
U 1 1
P 14150 3825
F 0 "R25" H 14000 3800 50  0000 C CNN
F 1 "100k" H 14000 3875 50  0000 C CNN
F 2 "" V 14190 3815 50  0001 C CNN
F 3 "~" H 14150 3825 50  0001 C CNN
	1    14150 3825
	-1   0    0    1   
$EndComp
Wire Wire Line
	14150 2725 14150 2900
Wire Wire Line
	13800 2725 13800 2900
$Comp
L Device:R_US R23
U 1 1
P 13800 3050
F 0 "R23" H 13650 3025 50  0000 C CNN
F 1 "100k" H 13650 3100 50  0000 C CNN
F 2 "" V 13840 3040 50  0001 C CNN
F 3 "~" H 13800 3050 50  0001 C CNN
	1    13800 3050
	-1   0    0    1   
$EndComp
Wire Wire Line
	13525 3150 13525 4100
Wire Wire Line
	13800 3200 13800 3400
Wire Wire Line
	14150 3200 14150 3400
$Comp
L Device:Thermistor_NTC_US R1
U 1 1
P 3400 1725
F 0 "R1" H 3575 1675 50  0000 C CNN
F 1 "6R" H 3575 1750 50  0000 C CNN
F 2 "" H 3400 1775 50  0001 C CNN
F 3 "~" H 3400 1775 50  0001 C CNN
	1    3400 1725
	-1   0    0    1   
$EndComp
Connection ~ 3400 1475
$Comp
L BBC:Transformer_2P_1S T3
U 1 1
P 10525 3575
F 0 "T3" H 10525 4050 50  0000 C CNN
F 1 "Transformer_2P_1S" H 10525 4065 50  0001 C CNN
F 2 "" H 10525 3575 50  0001 C CNN
F 3 "~" H 10525 3575 50  0001 C CNN
	1    10525 3575
	1    0    0    -1  
$EndComp
$Comp
L BBC:Transformer_2P_2S T2
U 1 1
P 10600 1325
F 0 "T2" H 10500 1800 50  0000 C CNN
F 1 "Transformer_2P_2S" H 10500 1815 50  0001 C CNN
F 2 "" H 10500 1325 50  0001 C CNN
F 3 "~" H 10500 1325 50  0001 C CNN
	1    10600 1325
	1    0    0    -1  
$EndComp
$Comp
L Device:R_US R12
U 1 1
P 7025 1125
F 0 "R12" V 6820 1125 50  0000 C CNN
F 1 "0R5" V 6911 1125 50  0000 C CNN
F 2 "" V 7065 1115 50  0001 C CNN
F 3 "~" H 7025 1125 50  0001 C CNN
	1    7025 1125
	0    1    1    0   
$EndComp
Wire Wire Line
	2650 975  2700 975 
Wire Wire Line
	2700 975  2700 750 
Wire Wire Line
	2700 750  3050 750 
Wire Wire Line
	2650 1175 2700 1175
Wire Wire Line
	2700 1175 2700 1475
Wire Wire Line
	2700 1475 3050 1475
Wire Wire Line
	1800 1600 1800 1650
Connection ~ 1800 1600
$Comp
L Device:Jumper_NO_Small JP1
U 1 1
P 3400 1975
F 0 "JP1" H 3400 2068 50  0001 C CNN
F 1 "Jumper_NO_Small" H 3400 2069 50  0001 C CNN
F 2 "" H 3400 1975 50  0001 C CNN
F 3 "~" H 3400 1975 50  0001 C CNN
	1    3400 1975
	0    1    1    0   
$EndComp
Connection ~ 4950 2100
Wire Wire Line
	3400 1475 3400 1575
Wire Wire Line
	3400 1475 4425 1475
Wire Wire Line
	3400 2075 3400 2100
Wire Wire Line
	3400 2100 4950 2100
Text Notes 7075 2400 0    50   ~ 0
25V
Text Notes 6000 1675 0    50   ~ 0
250V
Text Notes 6000 2750 0    50   ~ 0
250V
$Comp
L Device:CP1_Small C9
U 1 1
P 6975 2250
F 0 "C9" H 6884 2204 50  0000 R CNN
F 1 "220u" H 6884 2295 50  0000 R CNN
F 2 "" H 6975 2250 50  0001 C CNN
F 3 "~" H 6975 2250 50  0001 C CNN
	1    6975 2250
	-1   0    0    1   
$EndComp
$Comp
L Device:CP1_Small C8
U 1 1
P 5900 2575
F 0 "C8" H 5991 2621 50  0000 L CNN
F 1 "100u" H 5991 2530 50  0000 L CNN
F 2 "" H 5900 2575 50  0001 C CNN
F 3 "~" H 5900 2575 50  0001 C CNN
	1    5900 2575
	1    0    0    -1  
$EndComp
$Comp
L Device:CP1_Small C6
U 1 1
P 5900 1500
F 0 "C6" H 5991 1546 50  0000 L CNN
F 1 "100u" H 5991 1455 50  0000 L CNN
F 2 "" H 5900 1500 50  0001 C CNN
F 3 "~" H 5900 1500 50  0001 C CNN
	1    5900 1500
	1    0    0    -1  
$EndComp
Text Notes 11950 2650 0    50   ~ 0
25V
Text Notes 12475 2650 0    50   ~ 0
25V
Text Notes 13025 1625 0    50   ~ 0
16V
Text Notes 12675 1225 0    50   ~ 0
16V
Text Notes 12075 1250 0    50   ~ 0
16V
Text Notes 12075 1650 0    50   ~ 0
16V
Wire Wire Line
	12050 2800 12050 2725
Connection ~ 12050 2725
Wire Wire Line
	12050 2725 12300 2725
Wire Wire Line
	12050 3000 12050 3125
Connection ~ 12050 3125
Wire Wire Line
	12050 3125 11900 3125
Wire Wire Line
	12050 3125 12300 3125
Wire Wire Line
	7300 1425 7300 1525
Wire Wire Line
	7300 1525 7725 1525
Wire Wire Line
	7300 1125 7300 1225
Connection ~ 7300 1125
Wire Wire Line
	7300 1125 7725 1125
$Comp
L power:GND #PWR0114
U 1 1
P 1800 1650
F 0 "#PWR0114" H 1800 1400 50  0001 C CNN
F 1 "GND" H 1805 1477 50  0001 C CNN
F 2 "" H 1800 1650 50  0001 C CNN
F 3 "" H 1800 1650 50  0001 C CNN
	1    1800 1650
	1    0    0    -1  
$EndComp
Wire Notes Line
	14050 2850 14800 2850
Wire Notes Line
	14800 2850 14800 4050
Wire Notes Line
	14800 4050 14050 4050
Wire Notes Line
	14050 4050 14050 2850
Text Notes 14325 2800 0    50   ~ 0
R25, R25, R30 adjust \n+5V and +12V output
Wire Wire Line
	10900 2325 12200 2325
Connection ~ 12200 2325
Wire Wire Line
	10900 2025 11100 2025
Wire Wire Line
	11375 1725 11375 1750
Wire Wire Line
	11675 925  11675 975 
Connection ~ 11675 925 
Wire Wire Line
	11675 925  11975 925 
Wire Wire Line
	11675 1275 11675 1325
Wire Wire Line
	11675 1325 11975 1325
Wire Wire Line
	11975 1325 12325 1325
Wire Wire Line
	10900 1325 11125 1325
Wire Wire Line
	10900 1525 11125 1525
Wire Wire Line
	11675 1525 11675 1325
Connection ~ 11125 1525
Wire Wire Line
	11125 1525 11675 1525
Connection ~ 11675 1325
Wire Wire Line
	10975 1725 10975 2725
Wire Wire Line
	10975 2725 11300 2725
Connection ~ 10975 1725
Wire Wire Line
	11375 1950 11375 2025
Wire Wire Line
	10975 1725 11375 1725
Wire Wire Line
	9100 2775 9200 2775
Connection ~ 9200 2775
Wire Wire Line
	10925 3375 10975 3375
Wire Wire Line
	10975 3375 10975 3425
Wire Wire Line
	10925 3775 10975 3775
Wire Wire Line
	10975 3775 10975 3925
Wire Wire Line
	10975 3925 12300 3925
$Comp
L Device:Q_NPN_BCE Q1
U 1 1
P 7475 2850
F 0 "Q1" H 7350 3050 50  0000 L CNN
F 1 "2SD467" H 7150 2975 50  0000 L CNN
F 2 "" H 7675 2950 50  0001 C CNN
F 3 "~" H 7475 2850 50  0001 C CNN
	1    7475 2850
	-1   0    0    -1  
$EndComp
$Comp
L Device:Q_NPN_CBE Q4
U 1 1
P 12825 4100
F 0 "Q4" H 12725 4250 50  0000 L CNN
F 1 "TI8231" H 12550 3950 50  0000 L CNN
F 2 "" H 13025 4200 50  0001 C CNN
F 3 "~" H 12825 4100 50  0001 C CNN
	1    12825 4100
	-1   0    0    -1  
$EndComp
Wire Wire Line
	12725 3900 12725 3525
Connection ~ 12725 3525
Wire Wire Line
	13025 4100 13100 4100
Connection ~ 13100 4100
Wire Wire Line
	12725 4300 12725 4325
Connection ~ 12725 4325
Wire Wire Line
	12725 4325 13800 4325
Connection ~ 13725 1350
Wire Wire Line
	13725 1350 13725 1375
Wire Wire Line
	13450 1575 13450 1600
Wire Wire Line
	13450 1600 13575 1600
Connection ~ 13450 1600
Wire Wire Line
	13450 1600 13450 1625
Wire Wire Line
	13725 1650 13725 1700
Wire Wire Line
	13450 1925 13450 1950
Wire Wire Line
	13450 2325 13450 2275
Wire Wire Line
	12700 2325 13450 2325
Wire Wire Line
	13450 2325 13450 2400
Connection ~ 13450 2325
Wire Wire Line
	13450 1950 13350 1950
Wire Wire Line
	13350 1950 13350 1975
Connection ~ 13450 1950
Wire Wire Line
	13450 1950 13450 1975
$Comp
L power:GND #PWR?
U 1 1
P 13725 1700
F 0 "#PWR?" H 13725 1450 50  0001 C CNN
F 1 "GND" H 13730 1527 50  0001 C CNN
F 2 "" H 13725 1700 50  0001 C CNN
F 3 "" H 13725 1700 50  0001 C CNN
	1    13725 1700
	1    0    0    -1  
$EndComp
$Comp
L Device:EMI_Filter_LL T1
U 1 1
P 2450 1075
F 0 "T1" H 2450 1356 50  0000 C CNN
F 1 "00120 BEL" H 2450 1265 50  0000 C CNN
F 2 "" H 2450 1115 50  0001 C CNN
F 3 "~" H 2450 1115 50  0001 C CNN
	1    2450 1075
	1    0    0    -1  
$EndComp
$EndSCHEMATC
